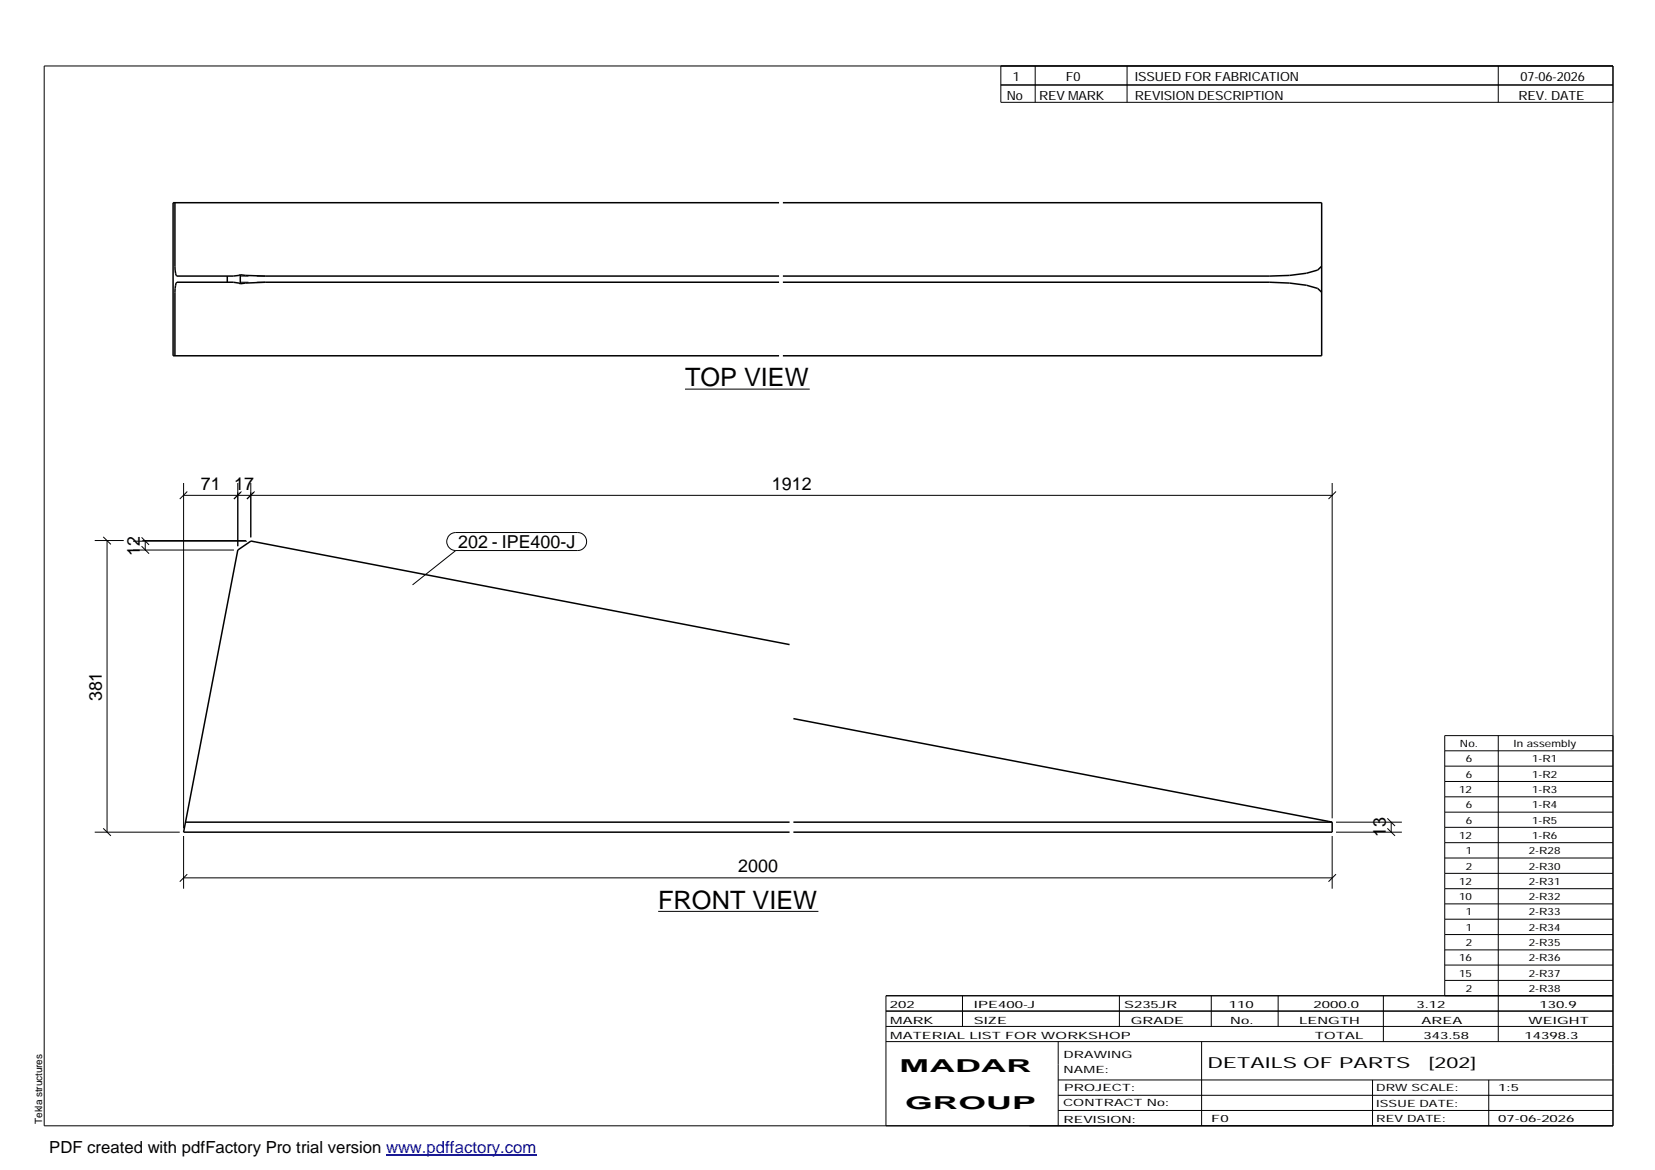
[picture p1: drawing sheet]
<svg xmlns="http://www.w3.org/2000/svg" width="420mm" height="297mm" viewBox="0 0 420 297" stroke-linecap="round" stroke-linejoin="round" font-family="sans-serif">
<g fill="none" stroke="#000" stroke-width=".38">
<path d="M44.4 51.5v16.1a3.8 3.8 0 0 0 .5 2.5h14.3l1.8-.3M197.8 51.5h-153.9v38.8h153.9M198.8 51.5h136.7v38.8h-136.7M57.7 70.1v1.6M61 69.8v2.2M61 72l-1.8-.3h-14.3a4.1 4.1 0 0 0-.5 2.5v16.1M61 69.8l6.3 .3h130.5M197.8 71.7h-130.5l-6.3 .3M198.8 71.7h123.6l5 .2 4.3 .5 2.8 .8 1 1M335.5 67.6l-1 1-2.8 .8-4.3 .5-5 .2h-123.6M200.4 163.6l-136.7-26.2-3.3 2.2-13.8 71.7h153.8M201.4 182.4l136.8 26.3"/>
<path d="M47.1 208.7h153.3M201.4 208.7h136.8M338.2 208.7v2.6h-136.8"/>
</g>
<path d="M67.3 71.7h-8.1M67.3 70.1h-8.1" fill="none" stroke="#000" stroke-width=".25" stroke-dasharray="2.1 2.1" stroke-linecap="butt"/>
<g fill="none" stroke="#000" stroke-width=".25">
<path d="M11.2 16.7h398.3v269.1h-398.3zM254.1 16.7v9.3h155.4M262.8 16.7v9.3M286.1 16.7v9.3M380.4 16.7v9.3M254.1 21.6h155.4M173.9 98.8h31.7M24 137.2h7.4M26.2 136.3l2 1.9M27.2 137.2v74.1M33.8 139.6h25.6M33.8 137.4h28.9"/>
<path d="M35.9 138.7l1.9 1.9M35.9 136.4l1.9 1.9M36.2 137.2h26.2M36.9 137.4v2.2M46.6 122.6v87.7M46.6 125.8h291.6M47.5 124.8l-1.9 1.9M60.4 122.6v16.1M61.3 124.8l-1.9 1.9M63.7 122.6v13.8M64.6 124.8l-1.9 1.9 1.7-1.7M114.1 135.9l.8-.5 .8-.2h30.9a2.29 2.29 0 0 1 2.3 2.3 2.29 2.29 0 0 1-2.3 2.3h-30.9a2.3 2.3 0 0 1-2.1-1.4 2.3 2.3 0 0 1 .5-2.5z"/>
<path d="M115.7 139.8l-11 8.7M338.2 122.6v85.2M339.2 124.8l-1.9 1.9M366.8 190.6h42.7M366.8 194.5h42.7M366.8 198.4h42.7M380.4 186.8v77.6M409.5 186.8h-42.7v66M24 211.3h21.6M26.2 210.3l2 1.9M46.6 212.2v13.4M338.2 212.2v13.4"/>
<path d="M339.2 211.3h16.7M339.2 208.7h16.7M352.2 210.3l2 1.9M352.2 207.8l2 1.9M353.2 208.7v2.6M366.8 202.3h42.7M366.8 206.2h42.7M366.8 210h42.7M366.8 213.9h42.7M366.8 217.8h42.7M46.6 222.9h291.6M47.5 221.9l-1.9 1.9"/>
<path d="M167.1 231.4h40.7M339.2 221.9l-1.9 1.9M366.8 221.7h42.7M366.8 225.6h42.7M366.8 229.5h42.7M366.8 233.4h42.7M366.8 237.3h42.7M224.9 256.7h184.6M244.3 252.8v7.8M284.2 252.8v7.8M307.5 252.8v7.8M324.5 252.8v7.8"/>
<path d="M351.2 252.8v11.6M366.8 241.2h42.7M366.8 245h42.7M366.8 248.9h42.7M409.5 252.8h-184.6v33M224.9 264.4h184.6M224.9 260.6h184.6M268.6 264.4v21.4M268.6 274.2h140.9M268.6 278.1h140.9M305.1 264.4v21.4M348.4 274.2v11.6"/>
<path d="M378 274.2v11.6M268.6 281.9h140.9"/>
</g>
<path d="M98 293.3h38.2" fill="none" stroke="#00f" stroke-width=".3"/>
<g font-size="6.4">
<text x="173.9" y="98.1">TOP VIEW</text>
<text x="167.1" y="230.7">FRONT VIEW</text>
</g>
<g font-size="4.5">
<text x="51" y="124.3">71</text>
<text x="59.5" y="124.3">17</text>
<text x="195.9" y="124.3">1912</text>
<text x="35.5" y="141" transform="rotate(-90 35.5 141)">12</text>
<text x="116.3" y="139.2">202 - IPE400-J</text>
<text x="25.8" y="178" transform="rotate(-90 25.8 178)">381</text>
<text x="351.8" y="212.5" transform="rotate(-90 351.8 212.5)">13</text>
<text x="187.4" y="221.5">2000</text>
<text x="228.4" y="272.3">MADAR</text>
<text x="229.8" y="281.6">GROUP</text>
</g>
<text font-size="4.2" x="12.5" y="292.7">PDF created with pdfFactory Pro trial version www.pdffactory.com</text>
<g font-size="3.9">
<text x="306.5" y="271.3">DETAILS OF PARTS</text>
<text x="362.7" y="271.3">[202]</text>
</g>
<g font-size="3.2">
<text x="257.1" y="20.5">1</text>
<text x="270.6" y="20.5">F0</text>
<text x="288.1" y="20.5">ISSUED FOR FABRICATION</text>
<text x="386" y="20.5">07-06-2026</text>
<text x="255.6" y="25.5">No</text>
<text x="263.8" y="25.5">REV MARK</text>
<text x="288.1" y="25.5">REVISION DESCRIPTION</text>
<text x="385.5" y="25.5">REV. DATE</text>
</g>
<g font-size="2.5">
<text x="370.6" y="189.6">No.</text>
<text x="384.3" y="189.6">In assembly</text>
<text x="372.1" y="193.5">6</text>
<text x="372.1" y="197.4">6</text>
<text x="389" y="193.5">1-R1</text>
<text x="389" y="197.4">1-R2</text>
<text x="370.4" y="201.3">12</text>
<text x="389" y="201.3">1-R3</text>
<text x="372.1" y="205.2">6</text>
<text x="372.1" y="209.1">6</text>
<text x="389" y="205.2">1-R4</text>
<text x="389" y="209.1">1-R5</text>
<text x="370.4" y="213">12</text>
<text x="389" y="213">1-R6</text>
<text x="372.1" y="216.9">1</text>
<text x="372.1" y="220.8">2</text>
<text x="388.1" y="216.9">2-R28</text>
<text x="388.1" y="220.8">2-R30</text>
<text x="370.4" y="224.6">12</text>
<text x="388.1" y="224.6">2-R31</text>
<text x="370.4" y="228.5">10</text>
<text x="372.1" y="232.4">1</text>
<text x="388.1" y="228.5">2-R32</text>
<text x="388.1" y="232.4">2-R33</text>
<text x="372.1" y="236.3">1</text>
<text x="388.1" y="236.3">2-R34</text>
<text x="370.4" y="244.1">16</text>
<text x="372.1" y="240.2">2</text>
<text x="388.1" y="240.2">2-R35</text>
<text x="388.1" y="244.1">2-R36</text>
<text x="370.4" y="247.9">15</text>
<text x="372.1" y="251.8">2</text>
<text x="388.1" y="247.9">2-R37</text>
<text x="388.1" y="251.8">2-R38</text>
<text x="225.9" y="255.9">202</text>
<text x="247.3" y="255.9">IPE400-J</text>
<text x="285.4" y="255.9">S235JR</text>
<text x="312" y="255.9">110</text>
<text x="333.5" y="255.9">2000.0</text>
<text x="359.6" y="255.9">3.12</text>
<text x="390.8" y="255.9">130.9</text>
<text x="226" y="263.7">MATERIAL LIST FOR WORKSHOP</text>
<text x="226" y="259.9">MARK</text>
<text x="247.2" y="259.9">SIZE</text>
<text x="287.1" y="259.9">GRADE</text>
<text x="312.3" y="259.9">No.</text>
<text x="329.8" y="259.9">LENGTH</text>
<text x="333.8" y="263.7">TOTAL</text>
<text x="360.9" y="259.9">AREA</text>
<text x="361.4" y="263.7">343.58</text>
<text x="387.1" y="263.7">14398.3</text>
<text x="388.1" y="259.9">WEIGHT</text>
<text x="270" y="268.5">DRAWING</text>
<text x="270" y="272.5">NAME:</text>
<text x="269.9" y="280.9">CONTRACT No:</text>
<text x="270.2" y="277">PROJECT:</text>
<text x="349.4" y="277.1">DRW SCALE:</text>
<text x="349.4" y="281">ISSUE DATE:</text>
<text x="380.4" y="277.1">1:5</text>
<text x="10.7" y="285.4" transform="rotate(-90 10.7 285.4)">Tekla structures</text>
<text x="270" y="285">REVISION:</text>
<text x="307.5" y="284.8">F0</text>
<text x="349.4" y="284.8">REV DATE:</text>
<text x="380.4" y="284.8">07-06-2026</text>
</g>
</svg>
